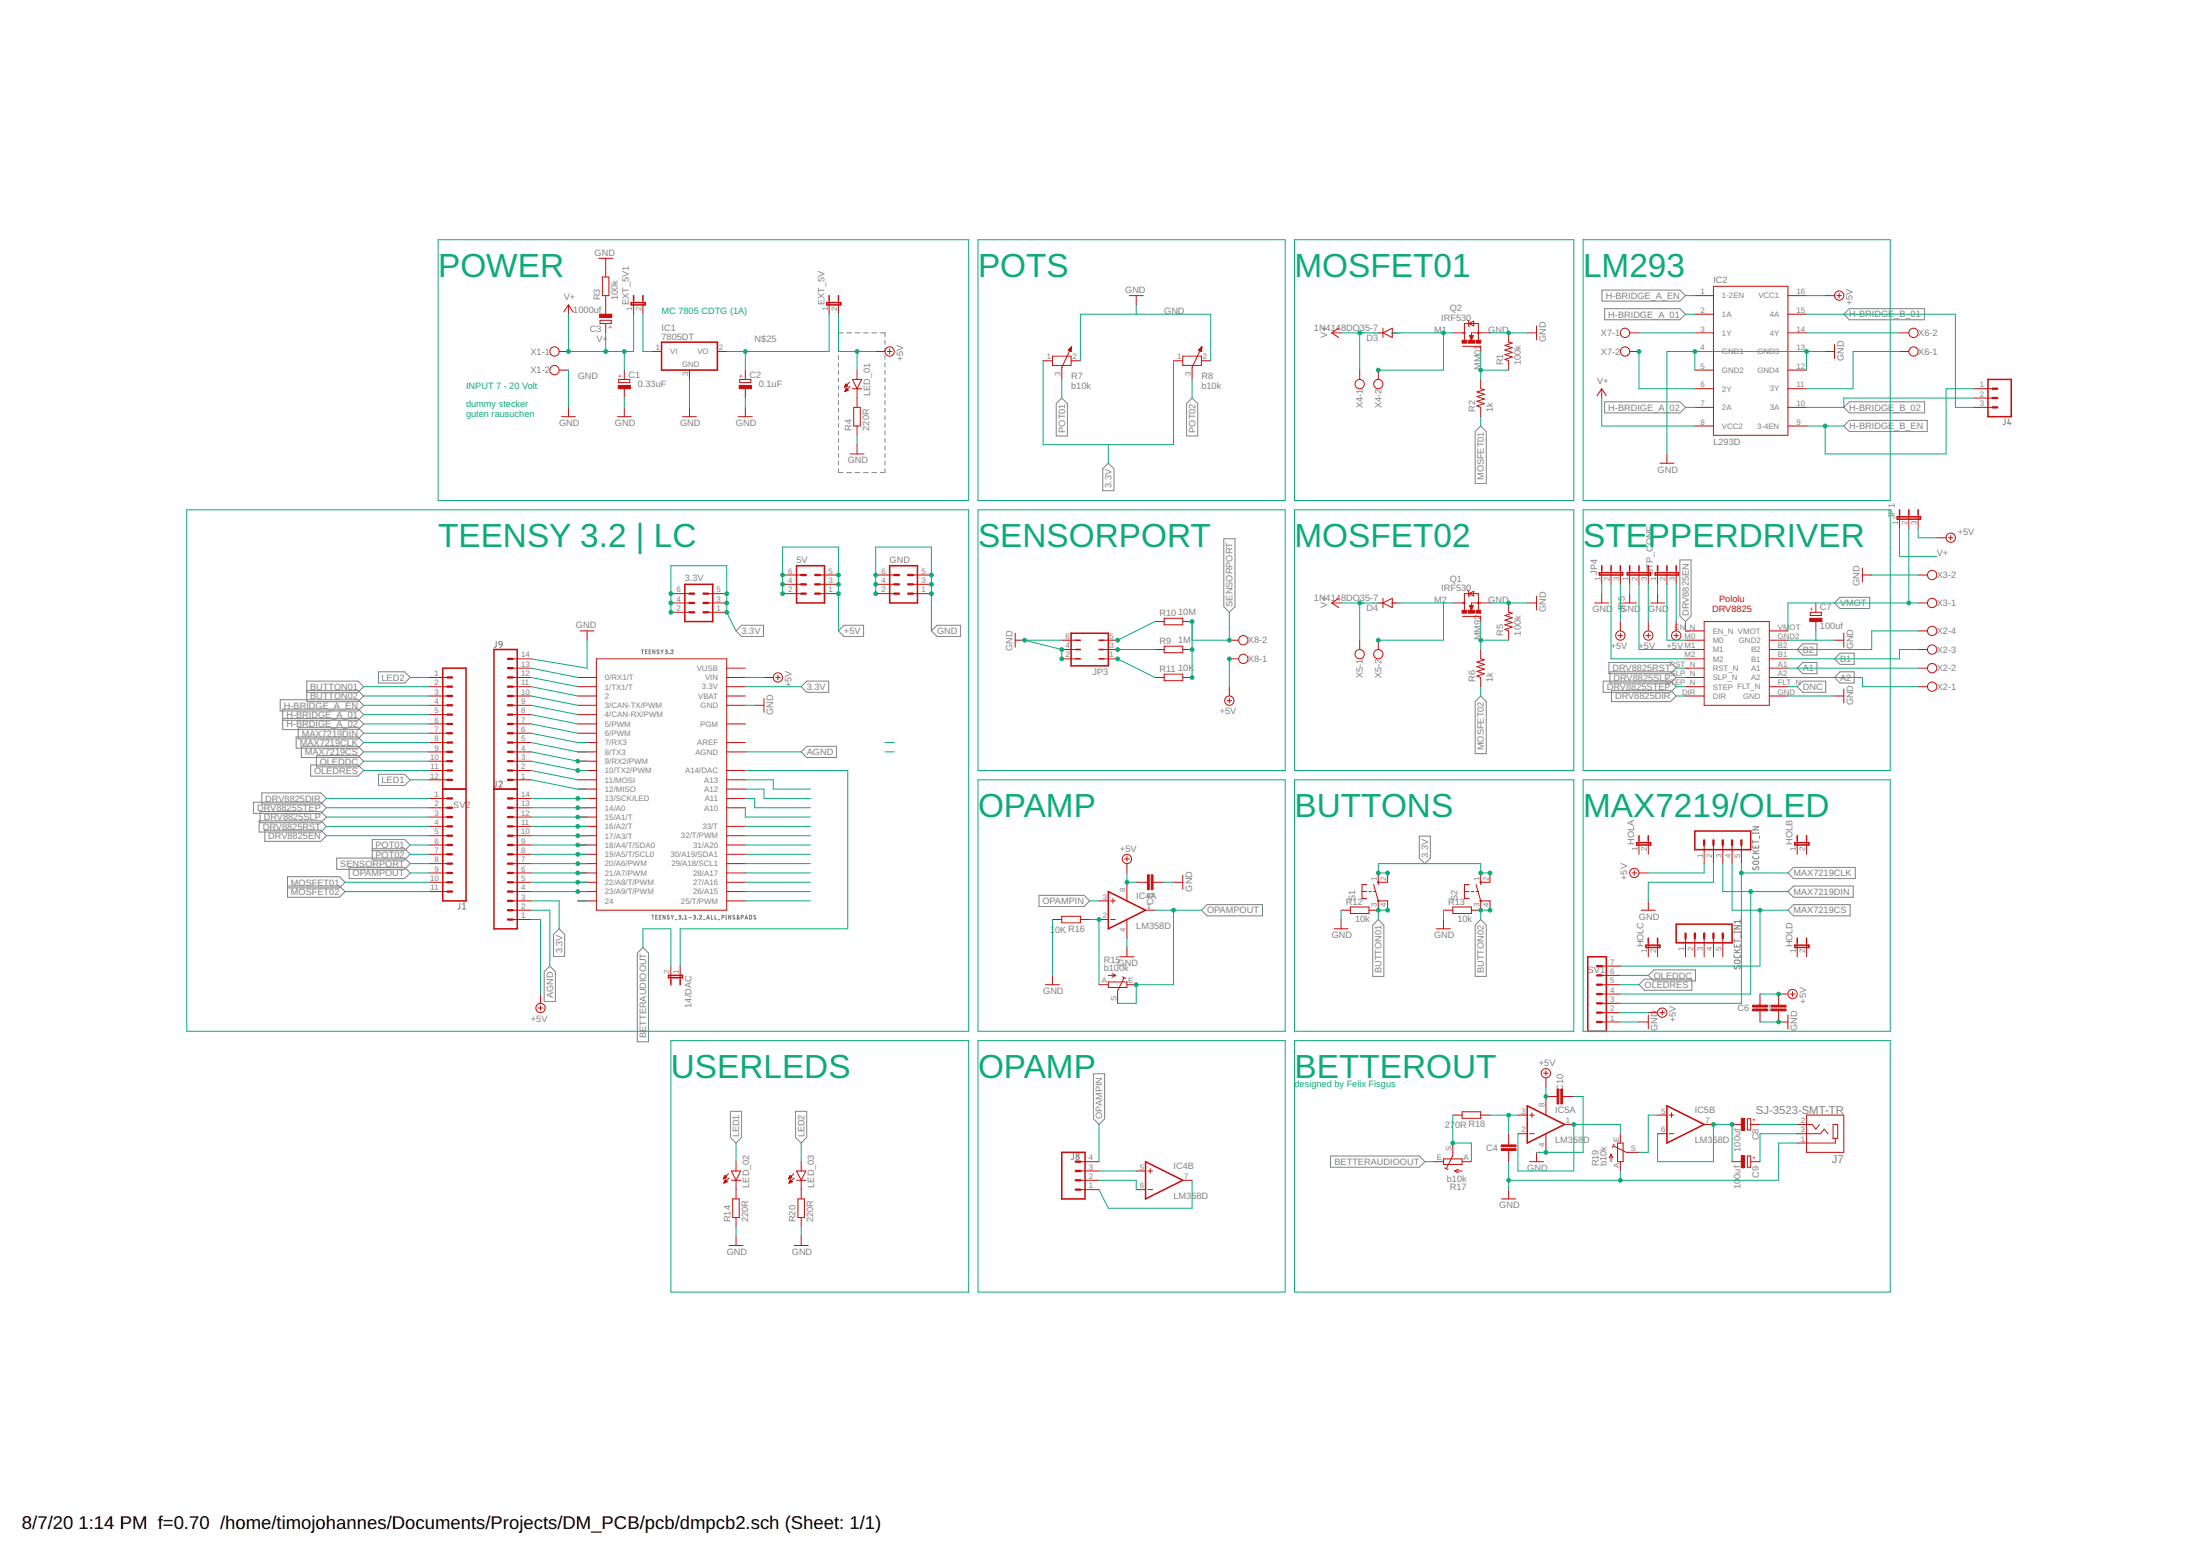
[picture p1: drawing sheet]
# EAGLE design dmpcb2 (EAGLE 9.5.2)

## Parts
3.3V  MA03-2  [MA03-2]
5V  MA03-2  [MA03-2]
14/DAC  JP1E  [JP1]
C1  0.33uF  CPOL-EUSANYO_A'  [SANYO-OSCON_A']
C2  0.1uF  CPOL-EUSANYO_A'  [SANYO-OSCON_A']
C3  1000uf  CPOL-EUE3.5-8  [E3,5-8]
C4  100nf  C-EUC0805  [C0805]
C5  100nf  C-EUC0805  [C0805]
C6  100nf  C-EUC0805  [C0805]
C7  100uf  CPOL-EUE5-5  [E5-5]
C8  100uf  CPOL-EUE5-5  [E5-5]
C9  100uf  CPOL-EUE5-5  [E5-5]
C10  100nf  C-EUC0805  [C0805]
C11  10uf  C-EUC0805  [C0805]
D3  1N4148DO35-7  [DO35-7]
D4  1N4148DO35-7  [DO35-7]
DRV8825  POLOLU-DRV8825  [POLOLU-DRV8825]
EXT_5V  JP1E  [JP1]
EXT_5V1  JP1E  [JP1]
GND  MA03-2  [MA03-2]
HOLA  JP1E  [JP1]
HOLB  JP1E  [JP1]
HOLC  JP1E  [JP1]
HOLD  JP1E  [JP1]
IC1  7805DT  [TO252]
IC2  L293D  [DIL16]
IC4  LM358D  [SO08]
IC5  LM358D  [SO08]
J1  CONN_11  [1X11]
J2  CONN_14  [1X14]
J4  CONN_03LOCK_LONGPADS  [1X03_LOCK_LONGPADS]
J7  SJ-3523-SMT-TR  [CUI_SJ-3523-SMT-TR]
J8  CONN_04  [1X04]
J9  CONN_14  [1X14]
JP1  JP2E  [JP2]
JP3  JP3Q  [JP3Q]
JP4  JP2E  [JP2]
JP5  JP2E  [JP2]
LED_01  LEDSML0805  [SML0805]
LED_02  LEDSML0805  [SML0805]
LED_03  LEDSML0805  [SML0805]
Q1  IRF530  [TO220BV]
Q2  IRF530  [TO220BV]
R1  100k  R-US_R0805  [R0805]
R2  1k  R-US_R0805  [R0805]
R3  100k  R-EU_R0805  [R0805]
R4  220R  R-EU_R0805  [R0805]
R5  100k  R-US_R0805  [R0805]
R6  1k  R-US_R0805  [R0805]
R7  b10k  POTENTIOMETER_PT-10  [PT-10]
R8  b10k  POTENTIOMETER_PT-10  [PT-10]
R9  1M  R-EU_M0805  [M0805]
R10  10M  R-EU_M0805  [M0805]
R11  10K  R-EU_M0805  [M0805]
R12  10k  R-EU_M0805  [M0805]
R13  10k  R-EU_M0805  [M0805]
R14  220R  R-EU_R0805  [R0805]
R15  b100k  TRIM_EU-RJ9W  [RJ9W]
R16  10K  R-EU_M0805  [M0805]
R17  b10k  TRIM_EU-RJ9W  [RJ9W]
R18  270R  R-EU_M0805  [M0805]
R19  b10k  TRIM_EU-RJ9W  [RJ9W]
R20  220R  R-EU_R0805  [R0805]
S1  10-XX  [B3F-10XX]
S2  10-XX  [B3F-10XX]
SOCKET_IN  MA05-1  [MA05-1]
SOCKET_IN1  MA05-1  [MA05-1]
STP_CONF  JP2E  [JP2]
SV1  MA07-1  [MA07-1]
SV2  CONN_12  [1X12]
TEENSY3.2  TEENSY_3.1-3.2_ALL_PINS&PADS  [TEENSY_3.0-3.2_ALL_PINS_&_PADS]
X1  W237-102  [W237-102]
X2  W237-4  [W237-4]
X3  W237-102  [W237-102]
X4  W237-102  [W237-102]
X5  W237-102  [W237-102]
X6  W237-102  [W237-102]
X7  W237-102  [W237-102]
X8  W237-102  [W237-102]

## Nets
3.3V: 3.3V.1 3.3V.2 3.3V.3 3.3V.4 3.3V.5 3.3V.6 J2.3 R7.1 R8.1 S1.1(S) S1.2(S1) S2.1(S) S2.2(S1) TEENSY3.2.3.3V TEENSY3.2.3.3V1(3.3V) TEENSY3.2.3.3V2(3.3V)
+5V: 5V.1 5V.2 5V.3 5V.4 5V.5 5V.6 C5.1 C6.1 C10.2 C11.1 EXT_5V.2 IC2.16(VCC1) IC4.8(P:V+) IC5.8(P:V+) J2.1 JP1.3 JP4.3 JP5.3 LED_01.A SOCKET_IN.1 STP_CONF.3 SV1.2 TEENSY3.2.VIN X8.1
A1: DRV8825.A1 X2.2
A2: DRV8825.A2 X2.1
AGND: J2.2 TEENSY3.2.AGND
B1: DRV8825.B1 X2.3
B2: DRV8825.B2 X2.4
BETTERAUDIOOUT: 14/DAC.2 R17.E
BUTTON01: R12.2 S1.3(P) S1.4(P1) SV2.2
BUTTON02: R13.2 S2.3(P) S2.4(P1) SV2.3
DNC: DRV8825.FLT_N
DRV8825DIR: DRV8825.DIR J1.1
DRV8825EN: DRV8825.EN_N J1.5
DRV8825RST: DRV8825.RST_N J1.4
DRV8825SLP: DRV8825.SLP_N J1.3
DRV8825STEP: DRV8825.STEP_N(STEP) J1.2
GND: C1.- C2.- C4.2 C5.2 C6.2 C7.- C10.1 C11.2 DRV8825.GND DRV8825.GND2 GND.1 GND.2 GND.3 GND.4 GND.5 GND.6 IC1.3(GND) IC2.4(GND1) IC2.5(GND2) IC2.12(GND4) IC2.13(GND3) IC4.4(P:V-) IC5.4(P:V-) J7.1 J9.14 JP3.2 JP3.4 JP3.6 JP4.1 JP5.1 Q1.S Q2.S R1.2 R3.2 R4.1 R5.2 R7.2 R8.2 R12.1 R13.1 R14.1 R16.2 R19.A R20.1 SOCKET_IN.2 STP_CONF.1 SV1.1 TEENSY3.2.GND TEENSY3.2.GND1(GND) TEENSY3.2.GND2(GND) X1.2 X3.2
H-BRDIGE_A_02: IC2.7(2A) SV2.6
H-BRIDGE_A_01: IC2.2(1A) SV2.5
H-BRIDGE_A_EN: IC2.1(1-2EN) SV2.4
H-BRIDGE_B_01: IC2.15(4A) J4.3
H-BRIDGE_B_02: IC2.10(3A) J4.2
H-BRIDGE_B_EN: IC2.9(3-4EN) J4.1
LED1: LED_02.A SV2.12
LED2: LED_03.A SV2.1
M1: D3.A Q2.D X4.2
M2: D4.A Q1.D X5.2
MAX7219CLK: SOCKET_IN.5 SV1.3 SV2.8
MAX7219CS: SOCKET_IN.4 SV1.7 SV2.9
MAX7219DIN: SOCKET_IN.3 SV1.4 SV2.7
MM01: Q2.G R1.1 R2.2
MM92: Q1.G R5.1 R6.2
MOSFET01: J1.10 R2.1
MOSFET02: J1.11 R6.1
N$5: IC2.3(1Y) X7.1
N$6: IC2.6(2Y) X7.2
N$8: C3.- R3.1
N$9: LED_01.C R4.2
N$11: IC2.14(4Y) X6.2
N$12: IC2.11(3Y) X6.1
N$16: JP3.5 R10.1
N$17: JP3.3 R9.1
N$18: JP3.1 R11.1
N$19: EXT_5V1.2 IC1.1(VI)
N$20: IC4.5(B:+IN) J8.3
N$22: TEENSY3.2.24
N$23: J2.4 TEENSY3.2.23/A9(23/A9/T/PWM)
N$25: C2.+ EXT_5V.1 IC1.2(VO)
N$26: J2.5 TEENSY3.2.22/A8(22/A8/T/PWM)
N$27: J2.6 TEENSY3.2.21/A7(21/A7/PWM)
N$28: J2.7 TEENSY3.2.20/A6(20/A6/PWM)
N$29: J2.8 TEENSY3.2.19/A5(19/A5/T/SCL0)
N$30: J2.9 TEENSY3.2.18/A4(18/A4/T/SDA0)
N$31: J2.10 TEENSY3.2.17/A3(17/A3/T)
N$32: J2.11 TEENSY3.2.16/A2(16/A2/T)
N$33: J2.12 TEENSY3.2.15/A1(15/A1/T)
N$34: J2.13 TEENSY3.2.14/A0
N$35: J2.14 TEENSY3.2.13(13/SCK/LED)
N$36: J9.1 TEENSY3.2.12(12/MISO)
N$37: J9.2 TEENSY3.2.11(11/MOSI)
N$38: J9.3 TEENSY3.2.10(10/TX2/PWM)
N$39: J9.4 TEENSY3.2.9(9/RX2/PWM)
N$40: J9.5 TEENSY3.2.8(8/TX3)
N$41: J9.6 TEENSY3.2.7(7/RX3)
N$42: TEENSY3.2.25(25/T/PWM)
N$43: TEENSY3.2.26(26/A15)
N$44: TEENSY3.2.27(27/A16)
N$45: TEENSY3.2.28(28/A17)
N$46: TEENSY3.2.29(29/A18/SCL1)
N$47: TEENSY3.2.30(30/A19/SDA1)
N$48: TEENSY3.2.31(31/A20)
N$49: TEENSY3.2.32(32/T/PWM)
N$50: TEENSY3.2.33(33/T)
N$51: TEENSY3.2.A10
N$52: TEENSY3.2.A11
N$53: TEENSY3.2.A12
N$54: TEENSY3.2.A13
N$55: 14/DAC.1 TEENSY3.2.RESET/DAC(A14/DAC)
N$57: DRV8825.M2 JP4.2
N$58: DRV8825.M1 JP5.2
N$59: DRV8825.M0 STP_CONF.2
N$61: J9.12 TEENSY3.2.1(1/TX1/T)
N$62: J9.13 TEENSY3.2.0(0/RX1/T)
N$63: IC4.2(A:-IN) R15.A R16.1
N$64: LED_02.C R14.2
N$66: C8.+ J7.2
N$67: R17.A R17.S R18.2
N$68: C4.1 IC5.3(A:+IN) R18.1
N$69: IC5.1(A:OUT) IC5.2(A:-IN) R19.E
N$70: IC4.6(B:-IN) J8.2
N$71: IC5.5(B:+IN) R19.S
N$72: C8.- C9.- IC5.6(B:-IN) IC5.7(B:OUT)
N$73: C9.+ J7.3
N$75: IC4.7(B:OUT) J8.1
N$76: LED_03.C R20.2
OLEDDC: SV1.6 SV2.10
OLEDRES: SV1.5 SV2.11
OPAMPIN: IC4.3(A:+IN) J8.4
OPAMPOUT: IC4.1(A:OUT) J1.9 R15.E R15.S
PIN2: J9.11 TEENSY3.2.2
PIN3: J9.10 TEENSY3.2.3(3/CAN-TX/PWM)
PIN4: J9.9 TEENSY3.2.4(4/CAN-RX/PWM)
PIN5: J9.8 TEENSY3.2.5(5/PWM)
PIN6: J9.7 TEENSY3.2.6(6/PWM)
POT01: J1.6 R7.3
POT02: J1.7 R8.3
SENSORPORT: J1.8 R9.2 R10.2 R11.2 X8.2
V+: C1.+ C3.+ D3.C D4.C EXT_5V1.1 IC2.8(VCC2) JP1.1 X1.1 X4.1 X5.1
VMOT: C7.+ DRV8825.VMOT JP1.2 X3.1
Unconnected: HOLA.1 HOLA.2 HOLB.1 HOLB.2 HOLC.1 HOLC.2 HOLD.1 HOLD.2 SOCKET_IN1.1 SOCKET_IN1.2 SOCKET_IN1.3 SOCKET_IN1.4 SOCKET_IN1.5 TEENSY3.2.PGM

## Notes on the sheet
- POWER | POTS | MOSFET01 | LM293
- MC 7805 CDTG (1A)
- INPUT 7 - 20 Volt
- dummy stecker
  guten rausuchen
- TEENSY 3.2 | LC | SENSORPORT | MOSFET02 | STEPPERDRIVER
- OPAMP | BUTTONS | MAX7219/OLED
- USERLEDS | OPAMP | BETTEROUT
- designed by Felix Fisgus

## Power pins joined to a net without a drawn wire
AREF: TEENSY3.2.AREF
VBAT: TEENSY3.2.VBAT
VUSB: TEENSY3.2.VUSB

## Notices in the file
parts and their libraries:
SparkFun-Connectors: Licensing: Creative Commons ShareAlike 4.0 International - https://creativecommons.org/licenses/by-sa/4.0
